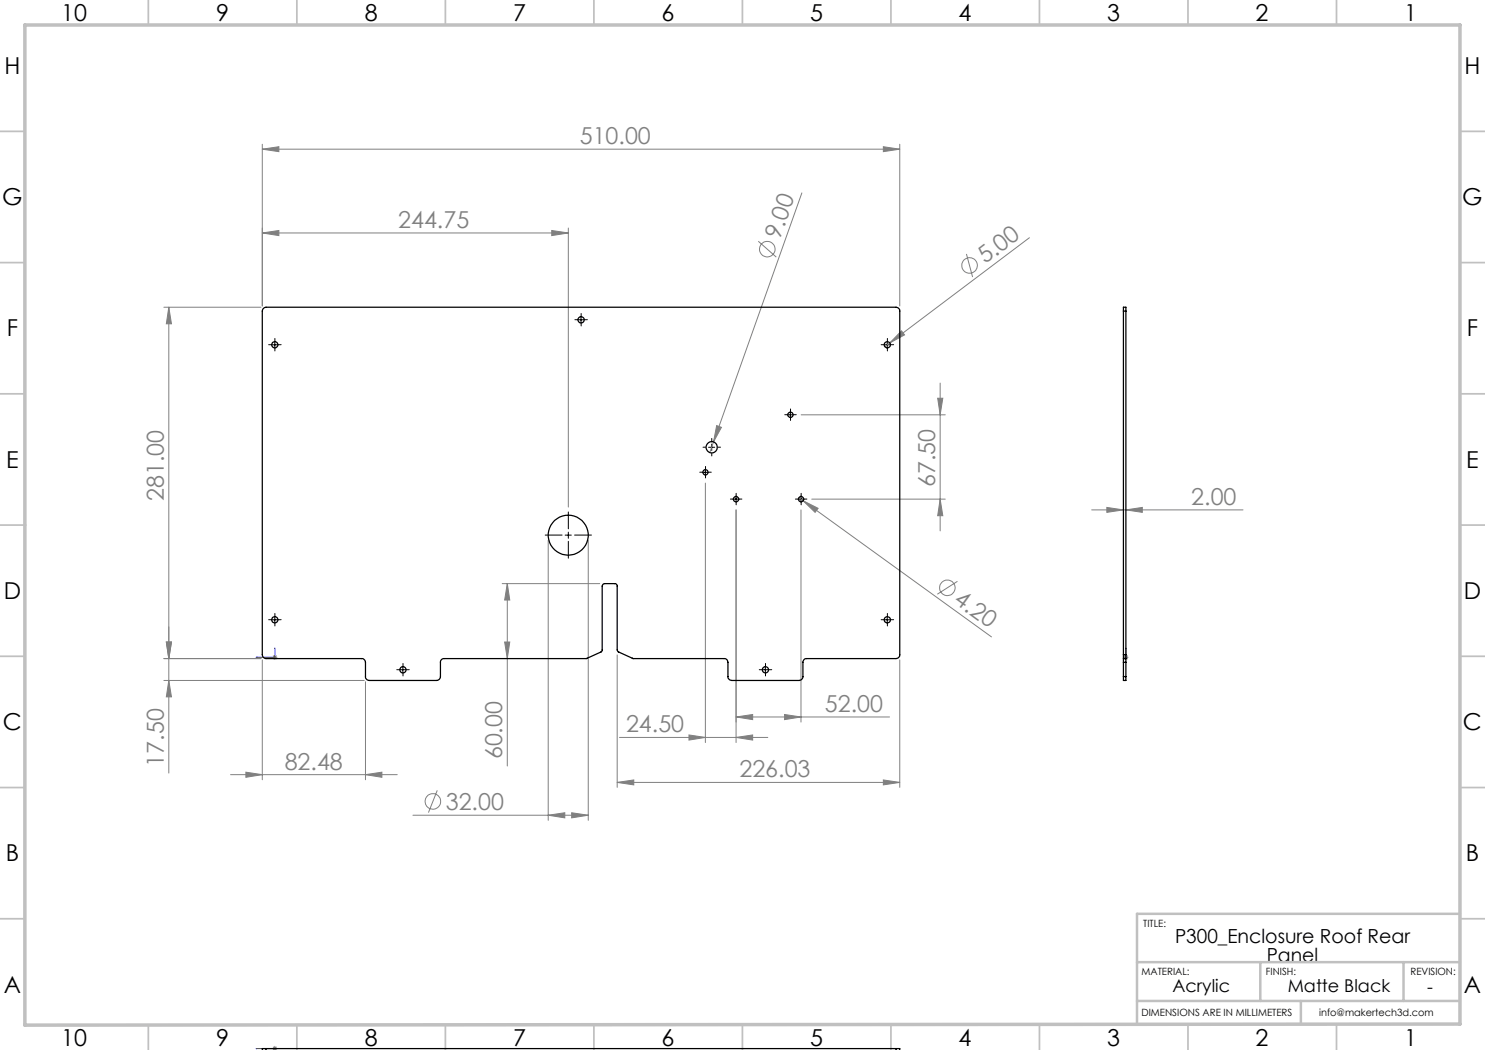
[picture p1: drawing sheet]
<svg xmlns="http://www.w3.org/2000/svg" width="297mm" height="210mm" viewBox="0 0 297 210" stroke-linecap="round" stroke-linejoin="round" font-family="sans-serif">
<g fill="none" stroke="#808080" stroke-width=".2">
<path d="M52.5 29.8l3.3-.5v1zM52.5 28.8v32.4M52.5 29.8h127.5M160.4 38.6l-17.7 49.8M176.7 29.3l3.3 .5-3.3 .5zM180 28.8v32.4M52.5 46.6l3.3-.5v1zM52.5 46.6h61.2M110.3 46.1l3.4 .5-3.4 .5zM113.7 45.6v55.8M151.7 48.3l3.6 3.1M193.3 50.8l1.2 4.6"/>
<path d="M205.9 47.5l-27.9 21.1M32.8 61.4h19.4M33.8 61.4l.5 3.4h-1zM33.8 61.4v93.2M178 68.6l-1 .7M180.3 66.2l.6 .8-2.9 1.6zM187.5 79.6h1.1l-.6 3.4zM188 76.6v29.6M141.1 96.6v51.9M142.7 88.4l-.7 2.1M143.3 85.1l1 .4-1.6 2.9zM159.8 99.5l.8 .6"/>
<path d="M160.2 83h28.9M162.3 99.8h26.8M188 99.8l.6 3.3h-1.1zM100.4 116.7h19.5M101.5 116.7v36.5M101.5 116.7l.5 3.3h-1.1zM109.6 108v56.1M117.7 108v56.1M147.2 102v46.5M160.2 102v42.4M160.6 100.1l3 1.6-.6 .8zM160.6 100.1l37.7 27.3"/>
<path d="M191.5 116.3l-4 2.5M218.3 102h30.3M221.4 101.5l3.3 .5-3.3 .5zM225.2 102l3.3-.5v1zM32.8 131.7h19.4M32.8 136.1h40M33.3 128.4h1l-.5 3.3zM33.8 136.1l.5 3.3h-1zM52.5 132v24M54.5 131.5h1M54.6 131.1l.7 .7M55 130.9v1.1"/>
<path d="M55.3 131.1l-.7 .7M73.1 136.3v19.7M100.9 128.4h1.1l-.5 3.3zM123.4 131v26.5M180 132v25.5M224.7 131.5h1M224.8 131.1l.7 .7M225.2 130.9v1.1M225.5 131.1l-.7 .7M46.1 154.9h33.3M49.2 154.4l3.3 .5-3.3 .6zM73.1 154.9l3.3-.5v1.1z"/>
<path d="M87.5 158.1l-1.8 4.4M123.4 156.5l3.4-.5v1zM123.4 156.5h56.6M123.9 147.5h29.7M137.8 147l3.3 .5-3.3 .5zM147.2 147.5l3.3-.5v1zM147.2 143.4l3.3-.5v1zM147.2 143.4h30.7M156.9 142.9l3.3 .5-3.3 .5zM176.7 156l3.3 .5-3.3 .5zM82.6 163h35.1M109.6 163l3.4-.4v1z"/>
<path d="M114.3 162.6l3.4 .4-3.4 .6zM54.5 209.7h1M54.6 209.4l.7 .6M55 209.2v.9M55.3 209.4l-.7 .6"/>
<circle cx="153.4" cy="49.8" r="1.56"/>
<circle cx="193.9" cy="53.1" r="1.55"/>
<circle cx="189.5" cy="117.6" r="1.56"/>
<circle cx="86.6" cy="160.3" r="1.55"/>
</g>
<path d="M51.2 131.5l.2-.1zM55 129.6v.2zM55 129.6v1.9h-3.8M225.2 129.6v.2v-.2M225.2 131.4v.1zM225.2 131.5h.1M225.2 129.6v1.9M51.2 209.7h.2h-.2M51.2 209.7h3.8M55 209.7h.1" fill="none" stroke="#00f" stroke-width=".2"/>
<g fill="none" stroke="#000" stroke-width=".2" stroke-dasharray="15.2 1.3 1.3 1.3">
<path d="M54.4 68.9h-.7M55 69.6v.6M55 68.3v-.6M55.6 68.9h.6M115.6 63.9h-.6M116.2 64.6v.6M116.2 63.3v-.6M116.9 63.9h.6M176.9 68.9h-.7M177.5 69.6v.6M177.5 68.3v-.6M178.1 68.9h.6"/>
<path d="M140.5 94.4h-.5M141.1 95.1v.5M141.1 93.8v-.5M141.1 89.4h-.5M141.7 94.4h.6M142.4 90.7v.5M142.4 88.2v-.5M143.6 89.4h.5M146.6 99.8h-.5M147.2 99.2v-.5M147.9 99.8h.5M157.5 82.9h-.5"/>
<path d="M158.1 83.6v.5M158.1 82.3v-.5M158.7 82.9h.6M159.6 99.8h-.5M160.2 99.2v-.5M160.9 99.8h.5M112.4 107h-3.4M113.7 108.3v3.3M113.7 105.8v-3.4M114.9 107h3.4M147.2 100.4v.6M160.2 100.4v.6"/>
<path d="M54.4 123.9h-.7M55 124.6v.6M55 123.3v-.6M55.6 123.9h.6M80 133.9h-.6M80.6 134.6v.6M80.6 133.3v-.6M81.2 133.9h.7M152.5 133.9h-.6M153.1 134.6v.6M153.1 133.3v-.6M153.7 133.9h.7"/>
<path d="M176.9 123.9h-.7M177.5 124.6v.6M177.5 123.3v-.6M178.1 123.9h.6"/>
</g>
<g fill="none" stroke="#000" stroke-width=".2">
<path d="M54.3 69h1.3M55 68.3v1.3M115.6 64h1.2M116.2 63.4v1.2M176.8 69h1.3M177.4 68.3v1.3M140.5 94.5h1.2M141.1 93.8v1.3M141.7 89.5h1.2M142.3 88.8v1.3M146.6 99.8h1.2M147.2 99.2v1.3"/>
<path d="M157.4 83h1.3M158.1 82.3v1.3M159.6 99.8h1.2M160.2 99.2v1.3M113 107h1.3M113.7 106.4v1.3M54.3 124h1.3M55 123.3v1.3M80 133.9h1.2M80.6 133.3v1.3M152.5 133.9h1.2M153.1 133.3v1.3"/>
<path d="M176.8 124h1.3M177.4 123.3v1.3"/>
</g>
<g fill="none" stroke="#c0c0c0" stroke-width=".35">
<path d="M29.7 0v5M59.4 0v5M89.1 0v5M118.8 0v5M148.5 0v5M178.2 0v5M207.9 0v5M237.6 0v5M267.3 0v5M0 26.3h5M292 26.3h5M0 52.5h5"/>
<path d="M292 52.5h5M0 78.8h5M292 78.8h5M0 105h5M5 105h.1M292 105h.1M292 105h5M0 131.3h5M292 131.3h5M0 157.5h5M292 157.5h5M0 183.8h5"/>
<path d="M292 183.8h5M29.7 205v5M59.4 205v5M89.1 205v5M118.8 205v5M148.5 205h.1M148.5 205v5M178.2 205v5M207.9 205v5M237.6 205v5M267.3 205v5"/>
</g>
<path d="M227.4 192.4h64.6M252.1 192.4v7.8M280.7 192.4v7.8M292 182.8h-64.6v22M227.4 200.2h64.6M260.2 200.2v4.6" fill="none" stroke="#c0c0c0" stroke-width=".5"/>
<path d="M5 5h287v199.8l-287 .2z" fill="none" stroke="#c0c0c0" stroke-width=".7"/>
<g fill="#00f">
<path d="M55 129.6v.2zM51.2 131.5l.2-.1z"/>
<path d="M51.2 209.7h.2zM225.2 129.6v.2zM225.2 131.4v.1z"/>
</g>
<g fill="#808080">
<path d="M180.3 66.2l.6 .8-2.9 1.6z"/>
<path d="M143.3 85.1l1 .4-1.6 2.9z"/>
<path d="M160.6 100.1l3 1.6-.6 .8z"/>
<path d="M147.2 147.5l3.3-.5v1zM137.8 147l3.3 .5-3.3 .5z"/>
<path d="M109.6 163l3.4-.4v1zM114.3 162.6l3.4 .4-3.4 .6z"/>
<path d="M221.4 101.5l3.3 .5-3.3 .5zM225.2 102l3.3-.5v1z"/>
<path d="M147.2 143.4l3.3-.5v1zM156.9 142.9l3.3 .5-3.3 .5z"/>
<path d="M52.5 29.8l3.3-.5v1zM176.7 29.3l3.3 .5-3.3 .5zM49.2 154.4l3.3 .5-3.3 .6zM73.1 154.9l3.3-.5v1.1z"/>
<path d="M176.7 156l3.3 .5-3.3 .5zM123.4 156.5l3.4-.5v1zM110.3 46.1l3.4 .5-3.4 .5zM52.5 46.6l3.3-.5v1z"/>
<path d="M33.3 128.4h1l-.5 3.3zM33.8 61.4l.5 3.4h-1z"/>
<path d="M187.5 79.6h1.1l-.6 3.4zM188 99.8l.6 3.3h-1.1z"/>
<path d="M101.5 116.7l.5 3.3h-1.1zM100.9 128.4h1.1l-.5 3.3z"/>
<path d="M33.3 128.4h1l-.5 3.3zM33.8 136.1l.5 3.3h-1z"/>
</g>
<g fill="none" stroke="#000" stroke-width=".25">
<path d="M52.7 61.7l.5-.3h126a.78 .78 0 0 1 .8 .8v68.7a.78 .78 0 0 1-.8 .8h-17.9a.72 .72 0 0 0-.7 .8v2.8a.78 .78 0 0 1-.8 .8h-13.5a.78 .78 0 0 1-.7-.8v-2.8a.73 .73 0 0 0-.8-.8h-18.2l-2.9-1.3-.3-.4v-12.9l-.4-.4h-2.1l-.4 .3-.1 13.1-.2 .3-2.8 1.3h-28.6a.72 .72 0 0 0-.7 .8v2.8a.78 .78 0 0 1-.8 .8h-13.5a.78 .78 0 0 1-.7-.8v-2.8a.78 .78 0 0 0-.8-.8h-19.1a.78 .78 0 0 1-.7-.8v-68.7zM224.7 62.2v-.8h.5v.8M224.7 62.2h.5M224.7 62.2v68.7M225.2 62.2v68.7M224.7 130.9v.8M224.7 131.7v.8M224.7 135.3v.8h.5v-.8M224.7 131.7h.5M224.7 130.9h.5M224.7 132.5v2.8M224.7 132.5h.5"/>
<path d="M224.7 135.3h.5M225.2 130.9v.8M225.2 131.7v.8M225.2 132.5v2.8M53.2 209.7h126M53.2 209.7h-.7v.4M53.2 209.7v.4M179.2 209.7h.8v.4M179.2 209.7v.4"/>
<circle cx="55" cy="68.9" r=".62"/>
<circle cx="116.2" cy="64" r=".62"/>
<circle cx="177.5" cy="69" r=".63"/>
<circle cx="141.1" cy="94.5" r=".52"/>
<circle cx="142.3" cy="89.5" r="1.13"/>
<circle cx="147.2" cy="99.8" r=".53"/>
<circle cx="158.1" cy="83" r=".53"/>
<circle cx="160.2" cy="99.8" r=".53"/>
<circle cx="113.6" cy="107" r="4"/>
<circle cx="55" cy="123.9" r=".63"/>
<circle cx="80.6" cy="134" r=".62"/>
<circle cx="153.1" cy="134" r=".62"/>
<circle cx="177.5" cy="124" r=".63"/>
</g>
<g font-size="4.7">
<text x="12.2" y="4.2">10</text>
<text x="43.2" y="4.2">9</text>
<text x="72.9" y="4.2">8</text>
<text x="102.6" y="4.2">7</text>
<text x="132.3" y="4.2">6</text>
<text x="162" y="4.2">5</text>
<text x="191.7" y="4.2">4</text>
<text x="221.4" y="4.2">3</text>
<text x="251.1" y="4.2">2</text>
<text x="280.8" y="4.2">1</text>
<text x=".9" y="14.8">H</text>
<text x="292.9" y="14.8">H</text>
<text x=".5" y="41">G</text>
<text x="292.4" y="41">G</text>
<text x="1.4" y="67.3">F</text>
<text x="293.4" y="67.3">F</text>
<text x="1.2" y="93.5">E</text>
<text x="293.2" y="93.5">E</text>
<text x=".8" y="119.8">D</text>
<text x="292.8" y="119.8">D</text>
<text x=".6" y="146">C</text>
<text x="292.6" y="146">C</text>
<text x="1.2" y="172.3">B</text>
<text x="293.2" y="172.3">B</text>
<text x=".8" y="198.5">A</text>
<text x="292.8" y="198.5">A</text>
<text x="12.2" y="209.2">10</text>
<text x="43.2" y="209.2">9</text>
<text x="72.9" y="209.2">8</text>
<text x="102.6" y="209.2">7</text>
<text x="132.3" y="209.2">6</text>
<text x="162" y="209.2">5</text>
<text x="191.7" y="209.2">4</text>
<text x="221.4" y="209.2">3</text>
<text x="251.1" y="209.2">2</text>
<text x="280.8" y="209.2">1</text>
</g>
<g font-size="4.7" fill="#808080">
<text x="116" y="28.8">510.00</text>
<text x="79.6" y="45.6">244.75</text>
<text x="155.9" y="48" transform="rotate(-70 155.9 48)">9.00</text>
<text x="197" y="52.9" transform="rotate(-37 197 52.9)">5.00</text>
<text x="32.8" y="100.3" transform="rotate(-90 32.8 100.3)">281.00</text>
<text x="187" y="97.4" transform="rotate(-90 187 97.4)">67.50</text>
<text x="238.3" y="100.9">2.00</text>
<text x="190.6" y="120.4" transform="rotate(36 190.6 120.4)">4.20</text>
<text x="165" y="142.4">52.00</text>
<text x="125.2" y="146.5">24.50</text>
<text x="32.8" y="153.3" transform="rotate(-90 32.8 153.3)">17.50</text>
<text x="56.9" y="153.9">82.48</text>
<text x="100.5" y="151.9" transform="rotate(-90 100.5 151.9)">60.00</text>
<text x="147.9" y="155.5">226.03</text>
<text x="89.2" y="162">32.00</text>
</g>
<g font-size="3.9">
<text x="235" y="188.6">P300_Enclosure Roof Rear</text>
<text x="253.4" y="192.4">Panel</text>
</g>
<g font-size="3.5">
<text x="234.5" y="198.4">Acrylic</text>
<text x="257.6" y="198.4">Matte Black</text>
<text x="285.4" y="198.5">-</text>
</g>
<g font-size="2">
<text x="228.7" y="185.4">TITLE:</text>
<text x="228.3" y="195">MATERIAL:</text>
<text x="253.2" y="195">FINISH:</text>
<text x="282.1" y="195">REVISION:</text>
<text x="228.3" y="203.2">DIMENSIONS ARE IN MILLIMETERS</text>
<text x="263.8" y="203.2">info@makertech3d.com</text>
</g>
</svg>
